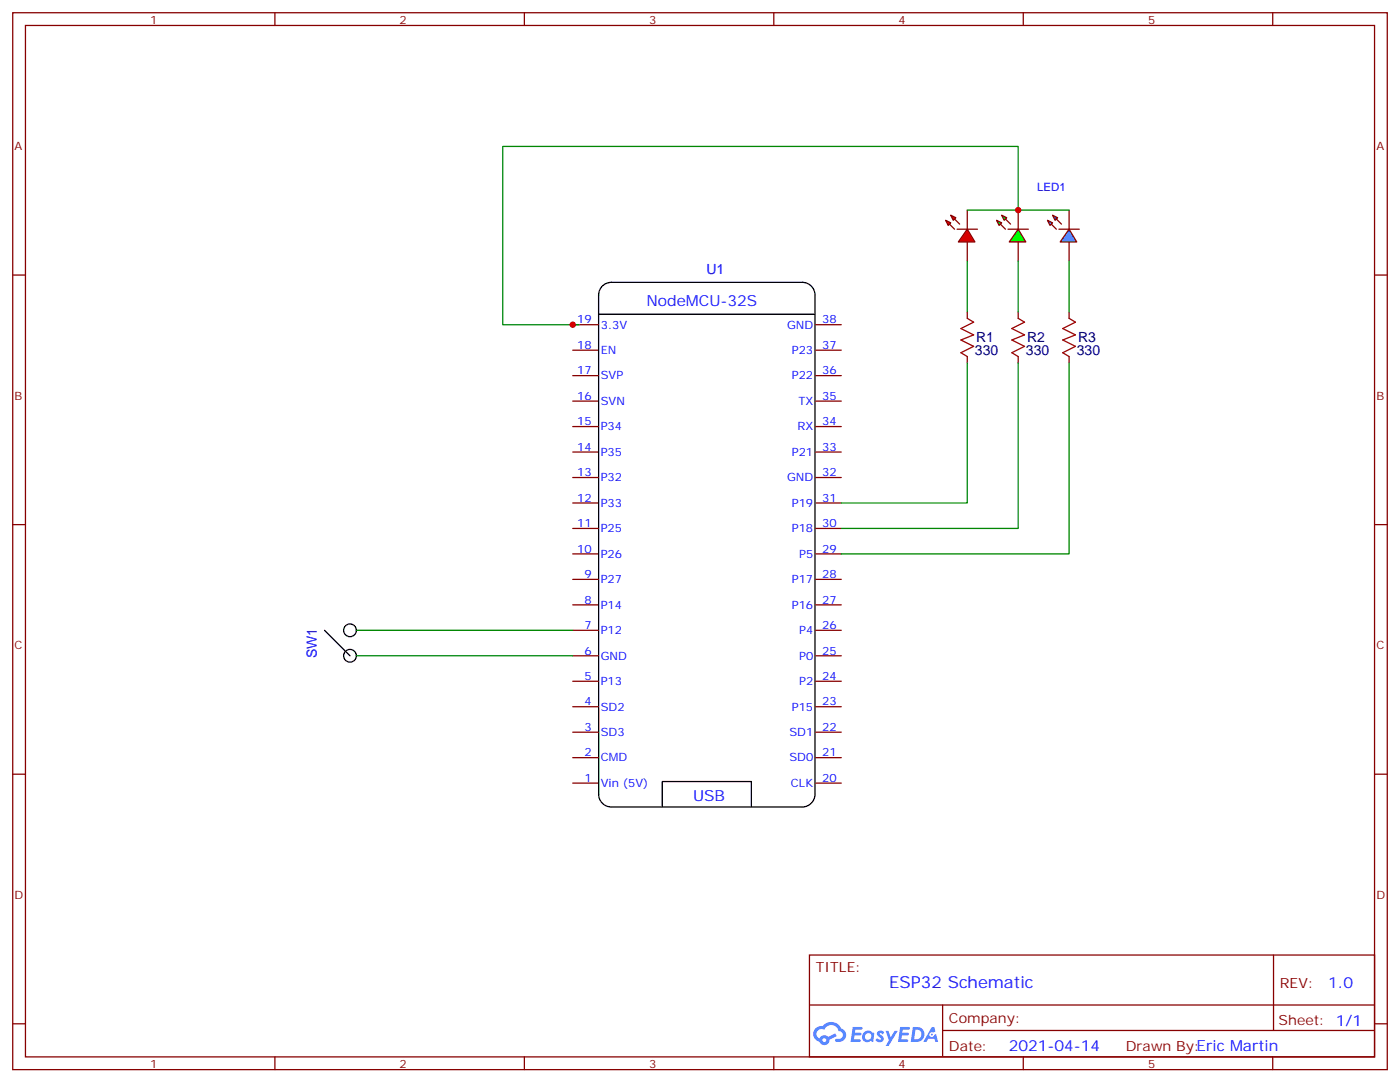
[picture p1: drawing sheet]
<svg xmlns="http://www.w3.org/2000/svg" width="388mm" height="300mm" viewBox="0 0 388 300" stroke-linecap="round" stroke-linejoin="round" font-family="sans-serif">
<g fill="none" stroke="#870000" stroke-width=".35">
<path d="M3.5 3.5h381v292.8h-381zM7.1 7.1h373.9v285.7h-373.9zM76.2 3.5v3.6M145.3 3.5v3.6M214.5 3.5v3.6M283.6 3.5v3.6M352.8 3.5v3.6M3.5 76.2h3.6M381 76.2h3.5M3.5 145.3h3.6M381 145.3h3.5M3.5 214.5h3.6"/>
<path d="M381 214.5h3.5M224.4 264.6h156.6v28.2h-156.6zM224.4 278.4h156.5M261.3 278.4v14.1M353 264.6v20.9M3.5 283.6h3.6M76.2 292.8v3.5M145.3 292.8v3.5M214.5 292.8v3.5M261.3 285.5h119.6M283.6 292.8v3.5M352.8 292.8v3.5"/>
<path d="M381 283.6h3.5"/>
</g>
<g fill="#5487ff">
<path d="M243.4 285.8a1.22 1.22 0 0 1 1.7 .2l-.4 .6a.47 .47 0 0 0-.4-.4 .47 .47 0 0 0-.5 .2l.1 .1a1.23 1.23 0 0 1 .8 1.9 1.44 1.44 0 0 1-2.1-.2l.5-.6 .8 .4a.29 .29 0 0 0 .3-.2 .29 .29 0 0 0-.3-.3 1.04 1.04 0 0 1-.5-1.7z"/>
<path d="M236.4 284.5h2.3l.3 .2-.1 .5-1.8 .1-.1 .8h1.5l.3 .4-.4 .3h-1.6l-.1 1.1 1.7 .1 .2 .3-.2 .3-2.6 .1z"/>
<path d="M249.5 284.5h2.4l.3 .2-.1 .5-1.9 .1-.1 .8h1.5l.4 .4-.4 .3h-1.6l-.2 1.1 1.8 .1 .1 .3-.1 .3-2.7 .1z"/>
<path d="M258.3 284.5h.7l.3 1.3-.6 .3a.69 .69 0 0 0-1 .3 .69 .69 0 0 0 .4 .9 .69 .69 0 0 0 .9-.6l.5-.2 .5 2.2h-.8l-.2-.9h-1.7l-.5 .9h-.9z"/>
<path d="M245.5 285.6h.8l.6 1.8 1.1-1.8h.8l-2.5 4.2h-.8l.9-1.6z"/>
<path d="M253 284.5l-.6 4.2h1.4a2.11 2.11 0 0 0 2.4-2.2 2.11 2.11 0 0 0-2.5-2zM253.8 285.2a1.39 1.39 0 0 1 1.6 1.5 1.39 1.39 0 0 1-1.8 1.2h-.2z"/>
<path d="M239.4 286.1a1.54 1.54 0 0 0-.1 2.2 1.54 1.54 0 0 0 2.1 .1l.6 .3 .3-2.3-.1-.3h-.4a1.49 1.49 0 0 0-2.4 0zM239.6 287.1a.95 .95 0 0 1 1.9 0 .95 .95 0 0 1-1.9 0z"/>
<path d="M226.1 284.9a2.18 2.18 0 0 0 1 3.7 1.44 1.44 0 0 0 1.7 .9 1.44 1.44 0 0 0 1.1-1.5l2-1-.4-.7-1.9 1a1.47 1.47 0 0 0-2.5 .4 1.39 1.39 0 0 1-.6-1.9 1.39 1.39 0 0 1 2-.5 2.12 2.12 0 0 1 2.1-1.3 2.12 2.12 0 0 1 1.9 1.7 1.14 1.14 0 0 1 1.1 1.4 1.14 1.14 0 0 1-1.6 .7 .43 .43 0 0 0-.6 .4 .43 .43 0 0 0 .5 .5 1.98 1.98 0 0 0 2.5-1.3 1.98 1.98 0 0 0-1.3-2.5 3.1 3.1 0 0 0-5.2-.7l-.9 .1zM228 288.2a.54 .54 0 0 1 1 0 .54 .54 0 0 1-1 0z"/>
<circle cx="258.3" cy="286.6" r=".26"/>
</g>
<g fill="none" stroke="#000" stroke-width=".35">
<path d="M165.9 81.7v138.4M165.9 87h60M165.9 81.8a3.5 3.5 0 0 1 3.6-3.6h52.9a3.5 3.5 0 0 1 3.5 3.6v138.1M165.9 220a3.5 3.5 0 0 0 3.6 3.6h52.9a3.5 3.5 0 0 0 3.5-3.6M183.6 223.6v-7.1h24.7v7.1"/>
<circle cx="97" cy="174.6" r="1.76"/>
<circle cx="97" cy="181.7" r="1.76"/>
</g>
<g fill="none" stroke="#870000" stroke-width=".35">
<path d="M158.7 90h7.1M158.7 97h7.1M226.1 90h7.1M226.1 97h7.1M158.7 118.2h7.1M158.7 104.1h7.1M158.7 111.1h7.1M226.1 118.2h7.1M226.1 104.1h7.1M226.1 111.1h7.1M158.7 125.2h7.1M158.7 132.3h7.1"/>
<path d="M158.7 139.3h7.1M226.1 125.2h7.1M226.1 132.3h7.1M226.1 139.3h7.1M158.7 146.4h7.1M158.7 153.5h7.1M226.1 146.4h7.1M226.1 153.5h7.1M158.7 160.5h7.1M158.7 167.6h7.1M158.7 174.6h7.1M226.1 160.5h7.1"/>
<path d="M226.1 167.6h7.1M226.1 174.6h7.1M158.7 181.7h7.1M158.7 188.7h7.1M158.7 195.8h7.1M226.1 181.7h7.1M226.1 188.7h7.1M226.1 195.8h7.1M158.7 202.8h7.1M158.7 209.9h7.1M158.7 217h7.1M226.1 202.8h7.1"/>
<path d="M226.1 209.9h7.1M226.1 217h7.1"/>
</g>
<g fill="#f00" stroke="#870000" stroke-width=".35">
<path d="M268.1 63.5l2.1 3.5h-4.6z"/>
<path d="M265.3 63.5h5.6z"/>
</g>
<g fill="#870000" stroke="#870000" stroke-width=".35">
<path d="M263.2 62.1l1.4 1.4z"/>
<path d="M264.6 60.7l1.4 1.4z"/>
</g>
<g fill="#f00" stroke="#870000" stroke-width=".35">
<path d="M262.1 61l1.4 .7-.7 .7z"/>
<path d="M263.5 59.6l1.4 .7-.7 .7z"/>
</g>
<path d="M268.1 58.2v5.3M268.1 67v5.3" fill="none" stroke="#870000" stroke-width=".35"/>
<path d="M282.2 63.5l2.1 3.5h-4.5z" fill="#0f0" stroke="#870000" stroke-width=".35"/>
<path d="M279.4 63.5h5.6z" fill="#f00" stroke="#870000" stroke-width=".35"/>
<g fill="#870000" stroke="#870000" stroke-width=".35">
<path d="M277.3 62.1l1.4 1.4z"/>
<path d="M278.7 60.7l1.4 1.4z"/>
</g>
<g fill="#0f0" stroke="#870000" stroke-width=".35">
<path d="M276.2 61l1.4 .7-.7 .7z"/>
<path d="M277.6 59.6l1.4 .7-.7 .7z"/>
</g>
<path d="M282.2 58.2v5.3M296.3 58.2v5.3M282.2 67v5.3M296.3 67v5.3" fill="none" stroke="#870000" stroke-width=".35"/>
<g fill="#09f" stroke="#870000" stroke-width=".35">
<path d="M291.7 59.6l1.5 .7-.7 .7z"/>
<path d="M290.3 61l1.4 .7-.7 .7z"/>
</g>
<g fill="#870000" stroke="#870000" stroke-width=".35">
<path d="M292.8 60.7l1.4 1.4z"/>
<path d="M291.4 62.1l1.4 1.4z"/>
</g>
<path d="M293.5 63.5h5.7z" fill="#f00" stroke="#870000" stroke-width=".35"/>
<path d="M296.3 63.5l2.1 3.5h-4.5z" fill="#09f" stroke="#870000" stroke-width=".35"/>
<path d="M268.1 58.2h28.2M282.2 58.2v-17.6h-142.9v49.4h21.2M268.1 72.3v14.1M282.2 72.3v14.1M296.3 72.3v14.1M268.1 100.5v38.8h-34.9M282.2 100.5v45.9h-49M296.3 100.5v53h-63.1M98.8 174.6h59.9M98.8 181.7h59.9" fill="none" stroke="#008700" stroke-width=".35"/>
<path d="M268.1 88.2l1.8 1.1-3.6 1.7 3.6 1.8-3.6 1.4 3.6 1.8-3.6 1.7 1.8 1.1M282.2 88.2l1.8 1.1-3.5 1.7 3.5 1.8-3.5 1.4 3.5 1.8-3.5 1.7 1.7 1.1M296.3 88.2l1.8 1.1-3.5 1.7 3.5 1.8-3.5 1.4 3.5 1.8-3.5 1.7 1.7 1.1" fill="none" stroke="#a10000" stroke-width=".35"/>
<path d="M268.1 86.4v1.8M268.1 98.8v1.7M282.2 86.4v1.8M282.2 98.8v1.7M296.3 86.4v1.8M296.3 98.8v1.7" fill="none" stroke="#870000" stroke-width=".35"/>
<path d="M90 174.6l7 7.1" fill="none" stroke="#000" stroke-width=".35"/>
<g fill="#c00">
<circle cx="282.2" cy="58.2" r=".88"/>
<circle cx="158.8" cy="90" r=".88"/>
</g>
<text font-size="4.6" fill="#00f" x="246.5" y="273.6">ESP32 Schematic</text>
<g font-size="4.2" fill="#00f">
<text x="179.2" y="84.7">NodeMCU-32S</text>
<text x="192.1" y="221.9">USB</text>
<text x="368.2" y="273.8">1.0</text>
<text x="279.6" y="291.2">2021-04-14</text>
</g>
<g font-size="3.9" fill="#00f">
<text x="195.8" y="75.8">U1</text>
<text x="87.8" y="182.4" transform="rotate(-90 87.8 182.4)">SW1</text>
</g>
<g font-size="3.9" fill="#000080">
<text x="270.6" y="94.7">R1</text>
<text x="284.7" y="94.7">R2</text>
<text x="298.8" y="94.7">R3</text>
<text x="270.3" y="98.4">330</text>
<text x="284.4" y="98.4">330</text>
<text x="298.5" y="98.4">330</text>
</g>
<g font-size="3.9" fill="#800">
<text x="226.1" y="269.2">TITLE:</text>
<text x="354.8" y="273.8">REV:</text>
<text x="263" y="283.4">Company:</text>
<text x="354.4" y="284">Sheet: 1/1</text>
<text x="263" y="291">Date:</text>
<text x="312.1" y="291.1">Drawn By:Eric Martin</text>
</g>
<g font-size="3.2" fill="#800">
<text x="41.6" y="6.5">1</text>
<text x="110.8" y="6.5">2</text>
<text x="179.9" y="6.5">3</text>
<text x="249.1" y="6.5">4</text>
<text x="318.2" y="6.5">5</text>
<text x="4.1" y="41.6">A</text>
<text x="381.5" y="41.6">A</text>
<text x="4.1" y="110.8">B</text>
<text x="381.5" y="110.8">B</text>
<text x="4.1" y="179.9">C</text>
<text x="381.5" y="179.9">C</text>
<text x="4.1" y="249.1">D</text>
<text x="381.5" y="249.1">D</text>
<text x="41.6" y="295.8">1</text>
<text x="110.8" y="295.8">2</text>
<text x="179.9" y="295.8">3</text>
<text x="249.1" y="295.8">4</text>
<text x="318.2" y="295.8">5</text>
</g>
<g font-size="3.2" fill="#00f">
<text x="287.5" y="52.9">LED1</text>
<text x="160" y="89.6">19</text>
<text x="227.9" y="89.6">38</text>
<text x="166.5" y="91">3.3V</text>
<text x="218.1" y="91">GND</text>
<text x="160" y="96.7">18</text>
<text x="166.5" y="98.1">EN</text>
<text x="219.5" y="98.1">P23</text>
<text x="227.9" y="96.7">37</text>
<text x="160" y="103.7">17</text>
<text x="166.5" y="105.1">SVP</text>
<text x="219.5" y="105.1">P22</text>
<text x="227.9" y="103.7">36</text>
<text x="160" y="110.8">16</text>
<text x="166.5" y="112.2">SVN</text>
<text x="221.3" y="112.2">TX</text>
<text x="227.9" y="110.8">35</text>
<text x="160" y="117.8">15</text>
<text x="166.5" y="119.2">P34</text>
<text x="221" y="119.2">RX</text>
<text x="227.9" y="117.8">34</text>
<text x="160" y="124.9">14</text>
<text x="227.9" y="124.9">33</text>
<text x="160" y="131.9">13</text>
<text x="166.5" y="126.3">P35</text>
<text x="219.5" y="126.3">P21</text>
<text x="227.9" y="131.9">32</text>
<text x="166.5" y="133.3">P32</text>
<text x="218.1" y="133.3">GND</text>
<text x="160" y="139">12</text>
<text x="166.5" y="140.4">P33</text>
<text x="219.5" y="140.4">P19</text>
<text x="227.9" y="139">31</text>
<text x="160" y="146">11</text>
<text x="166.5" y="147.5">P25</text>
<text x="219.5" y="147.5">P18</text>
<text x="227.9" y="146">30</text>
<text x="160" y="153.1">10</text>
<text x="166.5" y="154.5">P26</text>
<text x="221.5" y="154.5">P5</text>
<text x="227.9" y="153.1">29</text>
<text x="162" y="160.2">9</text>
<text x="166.5" y="161.6">P27</text>
<text x="219.5" y="161.6">P17</text>
<text x="227.9" y="160.2">28</text>
<text x="162" y="167.2">8</text>
<text x="227.9" y="167.2">27</text>
<text x="166.5" y="168.6">P14</text>
<text x="219.5" y="168.6">P16</text>
<text x="162" y="174.3">7</text>
<text x="166.5" y="175.7">P12</text>
<text x="221.5" y="175.7">P4</text>
<text x="227.9" y="174.3">26</text>
<text x="162" y="181.3">6</text>
<text x="166.5" y="182.7">GND</text>
<text x="221.5" y="182.7">P0</text>
<text x="227.9" y="181.3">25</text>
<text x="162" y="188.4">5</text>
<text x="166.5" y="189.8">P13</text>
<text x="221.5" y="189.8">P2</text>
<text x="227.9" y="188.4">24</text>
<text x="162" y="195.4">4</text>
<text x="166.5" y="196.8">SD2</text>
<text x="219.5" y="196.8">P15</text>
<text x="227.9" y="195.4">23</text>
<text x="162" y="202.5">3</text>
<text x="166.5" y="203.9">SD3</text>
<text x="218.8" y="203.9">SD1</text>
<text x="227.9" y="202.5">22</text>
<text x="162" y="209.5">2</text>
<text x="227.9" y="209.5">21</text>
<text x="166.5" y="211">CMD</text>
<text x="218.8" y="211">SD0</text>
<text x="162" y="216.6">1</text>
<text x="166.5" y="218">Vin (5V)</text>
<text x="219.2" y="218">CLK</text>
<text x="227.9" y="216.6">20</text>
</g>
</svg>
